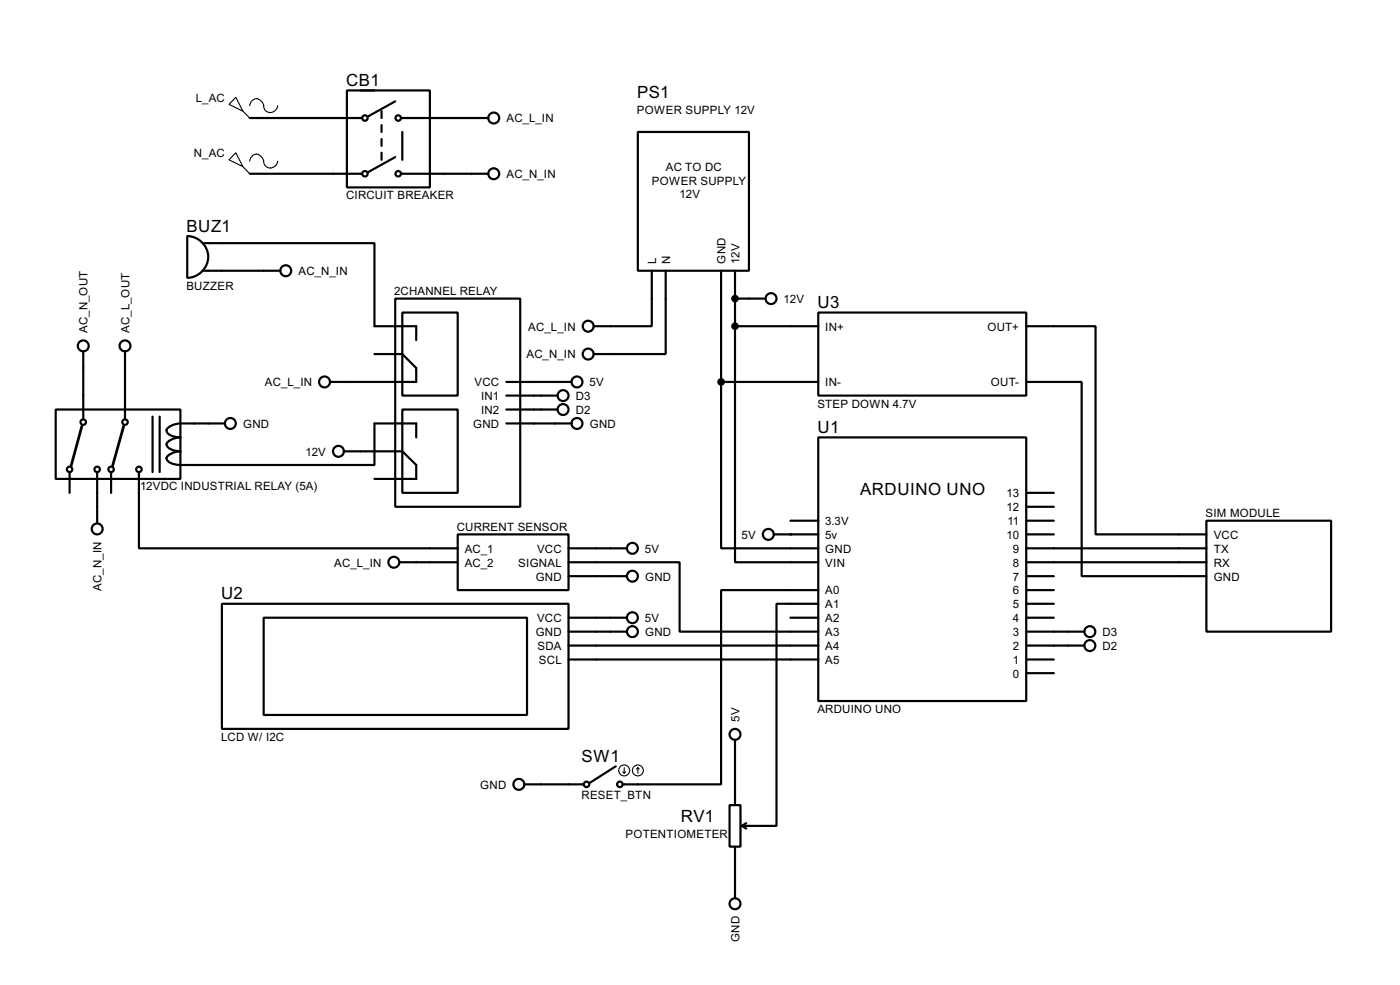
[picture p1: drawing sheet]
<svg xmlns="http://www.w3.org/2000/svg" width="256mm" height="180mm" viewBox="0 0 256 180" stroke-linecap="round" stroke-linejoin="round" font-family="sans-serif">
<g fill="none" stroke="#000" stroke-width=".4">
<path d="M63.6 16.6h15.2v17.7h-15.2zM66.1 16.6h2.5zM72.4 18.6l-5 2.8M45.8 21.6h20.5M45.8 31.8h20.5M69.9 20.4v1.2M69.9 22.9v1.3M69.9 25.5v1.2M69.9 28v1.3M72.4 28.8l-5 2.8M73.5 21.6h16M73.5 31.8h16"/>
<path d="M73.7 24.2v5.1M116.9 24.2h20.3v25.4h-20.3zM34.3 43.2a3.8 3.8 0 0 1 3.9 3.8 3.8 3.8 0 0 1-3.9 3.9zM37.1 44.5h31.5v15.2h7.7v2.6M37.1 49.6h14.3M72.4 54.7h22.9v38.1h-22.9zM73.7 57.2h10.2v15.2h-10.2zM119.4 49.6v10.1h-10.6M122 49.6v15.2h-13.2M132.1 49.6v20.3M134.7 59.7v43.2h15.2M134.7 59.7h15.2"/>
<path d="M134.7 49.6v10.1M134.7 54.7h5.6M149.9 57.2h38.1v15.2h-38.1zM188 59.7h12.7v38.1h20.3M10.2 75h22.9v12.7h-22.9zM15.3 64.3v12.5M22.9 64.3v12.5M28 76.3v10.1M29.3 76.3v10.1M41.2 77.5h-8.1a2.75 2.75 0 0 0-2.6 1.3 1.5 1.5 0 0 0 1.3 1.1l1.3 .2a2.75 2.75 0 0 0-2.6 1.2 2.37 2.37 0 0 0 2.6 1.3 2.75 2.75 0 0 0-2.6 1.3 1.5 1.5 0 0 0 1.3 1l1.3 .2h35.5v-7.6h7.7v2.6M68.6 64.8h5.1l2.6 2.6v2.5h-15.8M73.7 75h10.2v15.2h-10.2z"/>
<path d="M92.8 77.5h11.9M92.8 69.9h11.9M92.8 72.4h9.4M92.8 75h9.4M132.1 69.9v30.5h17.8M132.1 69.9h17.8M188 69.9h10.2v35.6h22.8M12.8 86.4v3.8M17.8 86.4v9.4M20.4 86.4v3.8M25.5 86.4v14h58.4M63 82.6h10.7l2.6 2.5v2.6h-7.7"/>
<path d="M83.9 97.8h20.3v10.2h-20.3zM141.8 97.8h8.1M144.8 95.3h5.1M149.9 80.1h38.1v48.2h-38.1zM188 97.8h5.1M188 95.3h5.1M188 90.2h5.1M188 92.8h5.1M221 95.3h22.9v20.3h-22.9zM40.7 110.5h63.5v22.9h-63.5zM48.3 113.1h48.3v17.8h-48.3zM73.2 102.9h10.7"/>
<path d="M104.2 102.9h20.3v12.7h25.4M104.2 100.4h10.7M104.2 105.5h10.7M104.2 113.1h10.7M104.2 115.6h10.7M104.2 118.2h45.7M144.8 113.1h5.1M149.9 110.5h-7.6v40.7h-6.4M149.9 108h-17.8v35.6h-18M188 102.9h33M188 100.4h33M188 105.5h5.1"/>
<path d="M188 113.1h5.1M188 115.6h10.7M188 118.2h10.7M188 108h5.1M188 110.5h5.1M104.2 120.7h45.7M134.7 135.4v12M188 120.7h5.1M188 123.2h5.1M96.1 143.6h10.9M112.8 140.3l-4.8 3M133.7 147.4h2v7.6h-2z"/>
<path d="M134.7 155v9.4M135.9 151.2l.8 .5M136.7 150.7l-.8 .5"/>
<circle cx="66.8" cy="21.6" r=".5"/>
<circle cx="66.8" cy="31.8" r=".5"/>
<circle cx="72.9" cy="21.6" r=".5"/>
<circle cx="72.9" cy="31.8" r=".5"/>
<circle cx="90.4" cy="31.8" r="1"/>
<circle cx="90.4" cy="21.6" r="1"/>
<circle cx="52.3" cy="49.6" r="1"/>
<circle cx="107.7" cy="59.7" r="1"/>
<circle cx="141.2" cy="54.7" r="1"/>
<circle cx="15.2" cy="63.3" r="1"/>
<circle cx="15.2" cy="77.3" r=".5"/>
<circle cx="22.9" cy="63.3" r="1"/>
<circle cx="22.9" cy="77.3" r=".5"/>
<circle cx="42.2" cy="77.5" r="1"/>
<circle cx="59.4" cy="69.9" r="1"/>
<circle cx="103.1" cy="72.4" r="1"/>
<circle cx="103.1" cy="75" r="1"/>
<circle cx="105.7" cy="77.5" r="1"/>
<circle cx="105.7" cy="69.9" r="1"/>
<circle cx="107.7" cy="64.8" r="1"/>
<circle cx="12.7" cy="85.9" r=".5"/>
<circle cx="17.8" cy="96.8" r="1"/>
<circle cx="17.8" cy="85.9" r=".5"/>
<circle cx="20.3" cy="85.9" r=".5"/>
<circle cx="25.4" cy="85.9" r=".5"/>
<circle cx="62" cy="82.6" r="1"/>
<circle cx="140.7" cy="97.8" r="1"/>
<circle cx="72.1" cy="102.9" r="1"/>
<circle cx="115.8" cy="115.6" r="1"/>
<circle cx="115.8" cy="105.5" r="1"/>
<circle cx="115.8" cy="113.1" r="1"/>
<circle cx="115.8" cy="100.4" r="1"/>
<circle cx="199.6" cy="118.2" r="1"/>
<circle cx="199.6" cy="115.6" r="1"/>
<circle cx="134.6" cy="134.4" r="1"/>
<circle cx="95" cy="143.6" r="1"/>
<circle cx="107.4" cy="143.6" r=".5"/>
<circle cx="113.5" cy="143.6" r=".5"/>
<circle cx="134.6" cy="165.4" r="1"/>
</g>
<g fill="#000">
<circle cx="134.7" cy="54.7" r=".2"/>
<circle cx="144.8" cy="97.8" r=".2"/>
</g>
<path d="M15 78l-2 7.4M22.7 78l-2.1 7.4" fill="none" stroke="#000" stroke-width=".5"/>
<g fill="#000" stroke="#000" stroke-width=".4">
<circle cx="134.6" cy="54.7" r=".5"/>
<circle cx="134.6" cy="59.7" r=".5"/>
<circle cx="132.1" cy="69.9" r=".5"/>
</g>
<g fill="none" stroke="#000" stroke-width=".2">
<path d="M43.2 17.8l1.3 2.6-2.5-1.3zM45.8 19.4a1.25 1.25 0 0 1 1-1.3 1.25 1.25 0 0 1 1.4 .9 1.57 1.57 0 0 0 .9 1.5 1.37 1.37 0 0 0 1.8-1.1M43.2 28l1.3 2.5-2.5-1.2zM44.5 20.4l1.3 1.2M44.5 30.5l1.3 1.3M45.8 29.5a1.25 1.25 0 0 1 1-1.3 1.25 1.25 0 0 1 1.4 1 1.57 1.57 0 0 0 .9 1.5 1.37 1.37 0 0 0 1.8-1.2M114.1 141.3l.3 .2M114.4 140.5v1M114.6 141.3l-.2 .2M116.9 140.5l-.3 .3M116.9 140.5l.2 .3M116.9 140.5v1"/>
<circle cx="114.3" cy="141" r="1"/>
<circle cx="116.8" cy="141" r="1"/>
</g>
<g font-size="3.5">
<text x="63.4" y="15.7">CB1</text>
<text x="116.7" y="18">PS1</text>
<text x="34.2" y="42.4">BUZ1</text>
<text x="149.8" y="56.4">U3</text>
<text x="149.8" y="79.3">U1</text>
<text x="157.6" y="90.6">ARDUINO UNO</text>
<text x="40.5" y="109.7">U2</text>
<text x="106.6" y="139.5">SW1</text>
<text x="124.8" y="150.4">RV1</text>
</g>
<g font-size="2.4">
<text x="35.9" y="18.6">L_AC</text>
<text x="92.8" y="22.4">AC_L_IN</text>
<text x="116.7" y="20.9">POWER SUPPLY 12V</text>
<text x="35.5" y="28.8">N_AC</text>
<text x="92.8" y="32.6">AC_N_IN</text>
<text x="119.4" y="33.8">POWER SUPPLY</text>
<text x="122" y="31.2">AC TO DC</text>
<text x="63.4" y="36.5">CIRCUIT BREAKER</text>
<text x="124.5" y="36.3">12V</text>
<text x="34.1" y="53.1">BUZZER</text>
<text x="54.7" y="50.4">AC_N_IN</text>
<text x="120.2" y="48.3" transform="rotate(-90 120.2 48.3)">L</text>
<text x="122.8" y="48.3" transform="rotate(-90 122.8 48.3)">N</text>
<text x="132.9" y="48.3" transform="rotate(-90 132.9 48.3)">GND</text>
<text x="135.5" y="48.3" transform="rotate(-90 135.5 48.3)">12V</text>
<text x="72.2" y="54">2CHANNEL RELAY</text>
<text x="143.6" y="55.4">12V</text>
<text x="16.1" y="61" transform="rotate(-90 16.1 61)">AC_N_OUT</text>
<text x="23.7" y="61" transform="rotate(-90 23.7 61)">AC_L_OUT</text>
<text x="96.4" y="65.6">AC_N_IN</text>
<text x="96.8" y="60.5">AC_L_IN</text>
<text x="151.2" y="60.5">IN+</text>
<text x="180.9" y="60.5">OUT+</text>
<text x="48.5" y="70.7">AC_L_IN</text>
<text x="86.9" y="70.7">VCC</text>
<text x="108" y="70.7">5V</text>
<text x="151.2" y="70.7">IN-</text>
<text x="181.5" y="70.7">OUT-</text>
<text x="88.1" y="73.2">IN1</text>
<text x="88.1" y="75.8">IN2</text>
<text x="105.5" y="73.2">D3</text>
<text x="105.5" y="75.8">D2</text>
<text x="149.7" y="74.6">STEP DOWN 4.7V</text>
<text x="44.5" y="78.3">GND</text>
<text x="56" y="83.4">12V</text>
<text x="86.7" y="78.3">GND</text>
<text x="108" y="78.3">GND</text>
<text x="25.7" y="89.6">12VDC INDUSTRIAL RELAY (5A)</text>
<text x="184.4" y="91">13</text>
<text x="184.4" y="93.6">12</text>
<text x="220.8" y="94.7">SIM MODULE</text>
<text x="83.7" y="97.2">CURRENT SENSOR</text>
<text x="85.1" y="101.2">AC_1</text>
<text x="98.4" y="101.2">VCC</text>
<text x="118.2" y="101.2">5V</text>
<text x="135.9" y="98.6">5V</text>
<text x="151.2" y="96.1">3.3V</text>
<text x="151.2" y="98.6">5v</text>
<text x="151.2" y="101.2">GND</text>
<text x="184.4" y="98.6">10</text>
<text x="184.6" y="96.1">11</text>
<text x="185.6" y="101.2">9</text>
<text x="222.3" y="98.6">VCC</text>
<text x="222.3" y="101.2">TX</text>
<text x="61.2" y="103.7">AC_L_IN</text>
<text x="85.1" y="103.7">AC_2</text>
<text x="94.9" y="103.7">SIGNAL</text>
<text x="98.1" y="106.3">GND</text>
<text x="118.2" y="106.3">GND</text>
<text x="151.2" y="103.7">VIN</text>
<text x="185.6" y="103.7">8</text>
<text x="185.6" y="106.3">7</text>
<text x="222.3" y="103.7">RX</text>
<text x="222.3" y="106.3">GND</text>
<text x="18.6" y="108.1" transform="rotate(-90 18.6 108.1)">AC_N_IN</text>
<text x="98.4" y="113.9">VCC</text>
<text x="118.2" y="113.9">5V</text>
<text x="151.2" y="108.8">A0</text>
<text x="151.2" y="111.3">A1</text>
<text x="151.2" y="113.9">A2</text>
<text x="185.6" y="108.8">6</text>
<text x="185.6" y="111.3">5</text>
<text x="185.6" y="113.9">4</text>
<text x="98.1" y="116.4">GND</text>
<text x="98.5" y="119">SDA</text>
<text x="118.2" y="116.4">GND</text>
<text x="151.2" y="116.4">A3</text>
<text x="151.2" y="119">A4</text>
<text x="185.6" y="116.4">3</text>
<text x="185.6" y="119">2</text>
<text x="202" y="119">D2</text>
<text x="202" y="116.4">D3</text>
<text x="98.7" y="121.5">SCL</text>
<text x="151.2" y="121.5">A5</text>
<text x="185.6" y="121.5">1</text>
<text x="185.6" y="124">0</text>
<text x="149.7" y="130.5">ARDUINO UNO</text>
<text x="40.5" y="135.6">LCD W/ I2C</text>
<text x="135.5" y="132.1" transform="rotate(-90 135.5 132.1)">5V</text>
<text x="88" y="144.4">GND</text>
<text x="106.5" y="146.3">RESET_BTN</text>
<text x="114.6" y="153.4">POTENTIOMETER</text>
<text x="135.5" y="172.4" transform="rotate(-90 135.5 172.4)">GND</text>
</g>
</svg>
